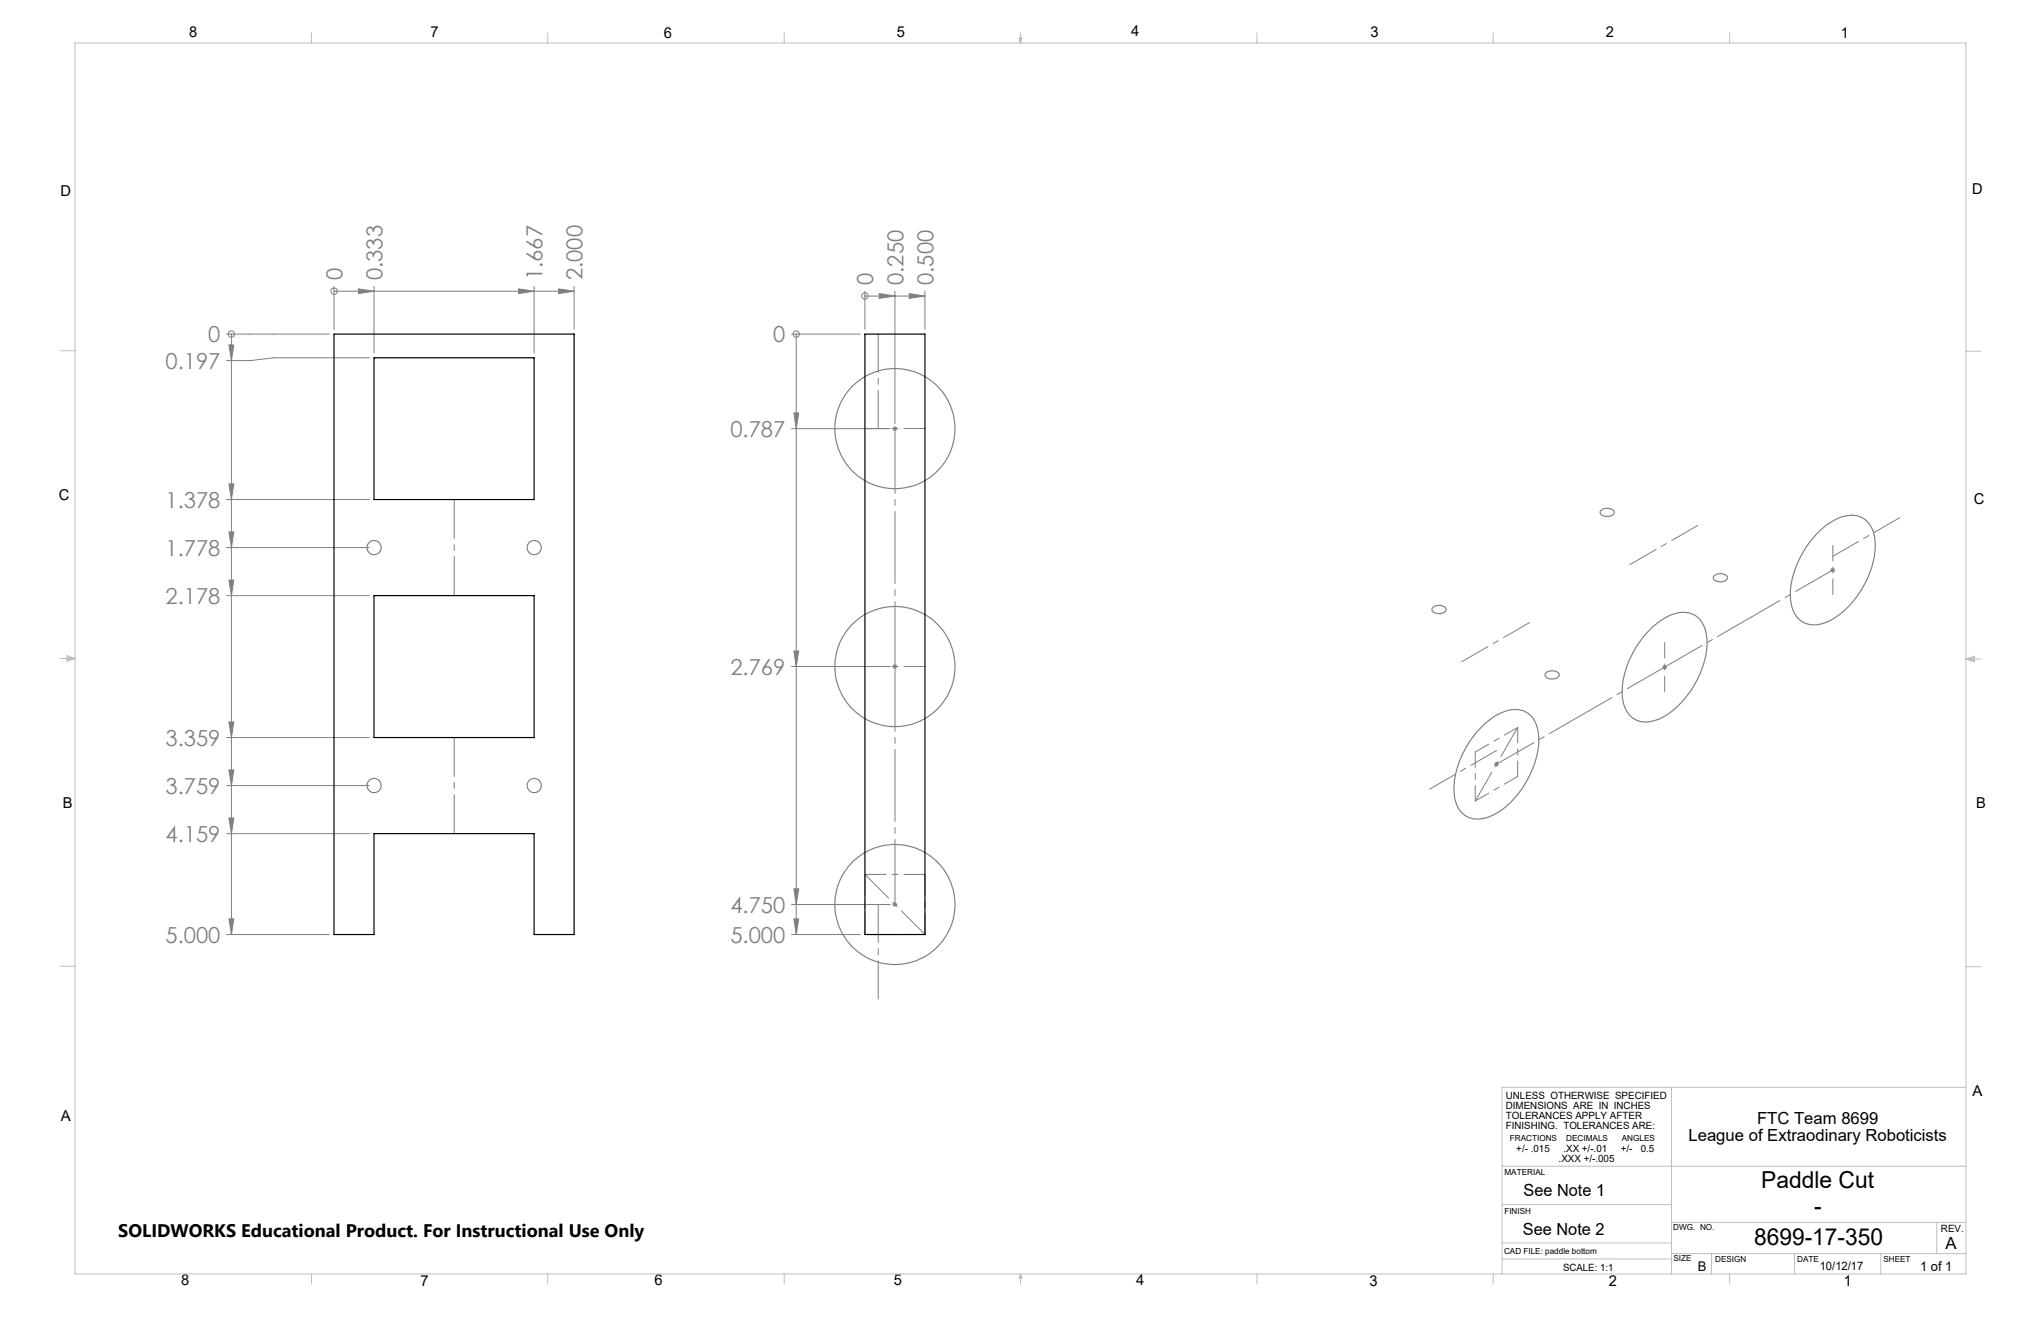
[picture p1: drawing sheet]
<svg xmlns="http://www.w3.org/2000/svg" width="432mm" height="279mm" viewBox="0 0 432 279" stroke-linecap="round" stroke-linejoin="round" font-family="sans-serif">
<g fill="none" stroke="#808080" stroke-width=".21">
<path d="M47.9 70.7h21.8M48.4 73h1.1l-.5 3.3zM49 70.7h.1M49 70.7v127M70.7 61.6h.1M70.7 60.6v9.1M70.7 61.6h50.8M75.8 61.1l3.3 .5-3.3 .5zM78.1 75.7h-20.2l-4.9 .6h-5.1M79.1 60.6v14M109.7 61.1l3.3 .5-3.3 .5zM113 60.6v14"/>
<path d="M118.2 61.1l3.3 .5-3.3 .5zM121.5 60.6v9.1M167.5 70.7h14.5M168.5 70.7h.1M168.5 70.7v127M183 62.6h.1M183 61.6v8.1M183 62.6h12.7M186 62.1l3.3 .5-3.3 .5zM189.3 61.6v28M192.4 62.1l3.3 .5-3.3 .5zM195.7 61.6v8.1"/>
<path d="M167.5 90.7h20.8M168 87.3h1l-.5 3.4zM188.8 90.7h1M189 90.3l.7 .7M189.3 90.2v1M189.7 90.3l-.7 .7M47.9 105.7h30.2M47.9 115.8h30.2M48.4 102.3h1.1l-.5 3.4zM48.4 112.5h1.1l-.5 3.3zM47.9 126h30.2M48.4 122.7h1.1l-.5 3.3z"/>
<path d="M168 137.7h1l-.5 3.3zM387.2 120.6h1.1M387.4 120.2l.7 .7M387.7 120.1v1M388.1 120.2l-.7 .7M47.9 156h30.2M48.4 152.7h1.1l-.5 3.3zM167.5 141h20.8M188.8 141h1M189 140.6l.7 .7M189.3 140.5v1M189.7 140.6l-.7 .7"/>
<path d="M351.6 141.1h1.1M351.8 140.8l.7 .7M352.2 140.6v1M352.5 140.8l-.7 .7M47.9 166.2h30.2M47.9 176.3h30.2M48.4 162.8h1.1l-.5 3.4zM48.4 173h1.1l-.5 3.3zM316.1 161.6h1M316.2 161.3l.7 .7M316.6 161.1v1M316.9 161.3l-.7 .7"/>
<path d="M47.9 197.7h21.8M48.4 194.3h1.1l-.5 3.4zM167.5 191.3h20.8M167.5 197.7h14.5M168 188h1l-.5 3.3zM168 194.3h1l-.5 3.4zM188.8 191.3h1M189 191l.7 .7M189.3 190.8v1M189.7 191l-.7 .7"/>
<circle cx="48.9" cy="70.7" r=".69"/>
<circle cx="70.7" cy="61.6" r=".69"/>
<circle cx="168.5" cy="70.7" r=".69"/>
<circle cx="183" cy="62.6" r=".68"/>
</g>
<g fill="none" stroke="#808080" stroke-width=".25">
<path d="M338.7 108a1.93 1.93 0 0 1 2.8 .3 1.64 1.64 0 0 1-2.5 .7l-.3-.2a.6 .6 0 0 1 0-.8zM384.6 112.6a10.9 10.9 0 0 1 7.3-3.6 5 5 0 0 1 4.7 5 18.5 18.5 0 0 1-4.7 13.4 12 12 0 0 1-8 4.8 4.8 4.8 0 0 1-4.9-4.3 17.2 17.2 0 0 1 3.4-12.6zM303.2 128.4a1.91 1.91 0 0 1 2.7 .4 1.41 1.41 0 0 1-1.9 1l-.6-.3a.62 .62 0 0 1-.5-.5 .62 .62 0 0 1 .3-.6zM349.4 132.9a10.2 10.2 0 0 1 7.2-3.4 4.9 4.9 0 0 1 4.4 4.7 17.8 17.8 0 0 1-3.8 12.6 13.4 13.4 0 0 1-8.2 5.8 4.9 4.9 0 0 1-5.7-4.5 18.4 18.4 0 0 1 4.8-13.8zM362.7 121.8a1.93 1.93 0 0 1 2.8 .3 1.53 1.53 0 0 1-2.1 .9l-.9-.5v-.4zM313.4 153.7a10.4 10.4 0 0 1 7.6-3.6 4.9 4.9 0 0 1 4.4 4.6 17.9 17.9 0 0 1-3.8 12.6 13.6 13.6 0 0 1-8.2 5.9 4.8 4.8 0 0 1-5.6-4.3 17.6 17.6 0 0 1 4.1-13.3zM327.1 142.3a1.89 1.89 0 0 1 2.8 .4 1.67 1.67 0 0 1-2.6 .7l-.2-.2a.53 .53 0 0 1 0-.9z"/>
<circle cx="189.3" cy="90.7" r="12.7"/>
<circle cx="79.1" cy="115.8" r="1.51"/>
<circle cx="113" cy="115.8" r="1.51"/>
<circle cx="189.3" cy="141" r="12.7"/>
<circle cx="79.1" cy="166.1" r="1.5"/>
<circle cx="113" cy="166.1" r="1.5"/>
<circle cx="189.3" cy="191.3" r="12.7"/>
</g>
<g fill="none" stroke="#c0c0c0" stroke-width=".21">
<path d="M15.9 9.1h400v260.4h-400zM65.9 6.9v2.2M115.9 6.9v2.2M165.9 6.9v2.2M215.6 8h.6l-.3 1.1zM215.7 8l.2 1.1M215.9 6.9v2.2M216 8l-.1 1.1M265.9 6.9v2.2M315.9 6.9v2.2M365.9 6.9v2.2M12.7 74.2h3.2"/>
<path d="M415.9 74.3h3.2M12.7 139.3h3.2M14.2 139.1l1.7 .2M14.2 138.7l1.7 .6-1.7 .5zM15.9 139.3l-1.7 .3M415.9 139.4h3.2M415.9 139.4l1.8-.6v1.2zM415.9 139.4l1.8 .3M417.7 139.2l-1.8 .2M12.7 204.4h3.2M415.9 204.5h3.2M353.6 230v39.5"/>
<path d="M415.9 230h-98.1v39.5M317.8 246.7h98.1M317.8 254.8h35.8M353.6 258.6h62.3M409.8 258.6v6.5M65.9 269.5v2.1M115.9 269.5v2.1M165.9 269.5v2.1M215.9 269.5v2.1M215.9 269.5l.3 .8h-.6zM265.9 269.5v2.1M315.9 269.5v2.1"/>
<path d="M317.8 266.3h35.8M317.8 262.9h35.8M353.6 265.1h62.3M362.1 265.1v4.4M365.9 269.5v2.1M379.7 265.1v4.4M397.9 265.1v4.4"/>
</g>
<path d="M96.1 105.6v20.4M96.1 156v20.3" fill="none" stroke="#808080" stroke-width=".21" stroke-dasharray="15.2 1.3 1.3 1.3" stroke-dashoffset="7"/>
<path d="M183 90.6h12.7M183 141h12.7M183 197.6v-12.7M195.7 197.6v-12.7M195.7 197.6h-12.7M195.7 184.9h-12.7" fill="none" stroke="#808080" stroke-width=".21" stroke-dasharray="15.2 1.3 1.3 1.3" stroke-dashoffset="10.8"/>
<path d="M312.1 169.4l9-15.5M195.7 197.6l-12.7-12.7" fill="none" stroke="#808080" stroke-width=".21" stroke-dasharray="15.2 1.3 1.3 1.3" stroke-dashoffset="8.2"/>
<path d="M185.8 90.6v-20M185.8 191.3v20" fill="none" stroke="#808080" stroke-width=".21" stroke-dasharray="15.2 1.3 1.3 1.3" stroke-dashoffset="7.1"/>
<path d="M189.3 141v-50.4M189.3 191.3v-50.3" fill="none" stroke="#808080" stroke-width=".21" stroke-dasharray="15.2 1.3 1.3 1.3" stroke-dashoffset="1.5"/>
<path d="M387.8 115.4v10.3M352.2 135.9v10.4M312.1 159l9-5.1M312.1 169.4l9-5.2M312.1 169.4v-10.4M321.1 164.2v-10.3" fill="none" stroke="#808080" stroke-width=".21" stroke-dasharray="15.2 1.3 1.3 1.3" stroke-dashoffset="12"/>
<path d="M387.8 117.7l14.1-8.2M316.6 158.7l-14.1 8.2" fill="none" stroke="#808080" stroke-width=".21" stroke-dasharray="15.2 1.3 1.3 1.3" stroke-dashoffset="9"/>
<path d="M352.2 141.1l35.6-20.5M316.6 161.6l35.6-20.5" fill="none" stroke="#808080" stroke-width=".21" stroke-dasharray="15.2 1.3 1.3 1.3" stroke-dashoffset="6.1"/>
<path d="M359.2 111.1l-14.4 8.3M323.6 131.7l-14.4 8.3" fill="none" stroke="#808080" stroke-width=".21" stroke-dasharray="15.2 1.3 1.3 1.3" stroke-dashoffset="8.8"/>
<g fill="#808080">
<path d="M168 87.3h1l-.5 3.4zM168 137.7h1l-.5 3.3zM168 188h1l-.5 3.3zM168 194.3h1l-.5 3.4z"/>
<path d="M48.4 73h1.1l-.5 3.3zM48.4 102.3h1.1l-.5 3.4zM48.4 112.5h1.1l-.5 3.3zM48.4 122.7h1.1l-.5 3.3zM48.4 152.7h1.1l-.5 3.3zM48.4 162.8h1.1l-.5 3.4zM48.4 173h1.1l-.5 3.3zM48.4 194.3h1.1l-.5 3.4z"/>
<path d="M75.8 61.1l3.3 .5-3.3 .5zM109.7 61.1l3.3 .5-3.3 .5zM118.2 61.1l3.3 .5-3.3 .5z"/>
<path d="M186 62.1l3.3 .5-3.3 .5zM192.4 62.1l3.3 .5-3.3 .5z"/>
</g>
<path d="M70.7 70.7h50.8v127h-8.5v-21.4h-33.9v21.4h-8.4zM79.1 75.7h33.9v30h-33.9zM183 70.7h12.7v127h-12.7zM79.1 126h33.9v30h-33.9z" fill="none" stroke="#000" stroke-width=".25"/>
<g font-size="4.9">
<text x="372.6" y="251.3">Paddle Cut</text>
<text x="383.8" y="256.8">-</text>
<text x="371.1" y="263.4">8699-17-350</text>
</g>
<g font-size="4.7" fill="#808080">
<text x="72.5" y="59.3" transform="rotate(-90 72.5 59.3)">0</text>
<text x="80.9" y="59.3" transform="rotate(-90 80.9 59.3)">0.333</text>
<text x="114.8" y="59.3" transform="rotate(-90 114.8 59.3)">1.667</text>
<text x="123.3" y="59.3" transform="rotate(-90 123.3 59.3)">2.000</text>
<text x="184.8" y="60.3" transform="rotate(-90 184.8 60.3)">0</text>
<text x="191.1" y="60.3" transform="rotate(-90 191.1 60.3)">0.250</text>
<text x="197.5" y="60.3" transform="rotate(-90 197.5 60.3)">0.500</text>
<text x="44.1" y="72.4">0</text>
<text x="163.6" y="72.4">0</text>
<text x="35" y="78">0.197</text>
<text x="154.5" y="92.4">0.787</text>
<text x="35" y="107.4">1.378</text>
<text x="35" y="117.6">1.778</text>
<text x="35" y="127.7">2.178</text>
<text x="154.5" y="142.7">2.769</text>
<text x="35" y="157.7">3.359</text>
<text x="35" y="167.9">3.759</text>
<text x="35" y="178.1">4.159</text>
<text x="154.5" y="193.1">4.750</text>
<text x="35" y="199.4">5.000</text>
<text x="154.5" y="199.4">5.000</text>
</g>
<text font-size="3.8" x="25" y="261.6">SOLIDWORKS Educational Product. For Instructional Use Only</text>
<g font-size="3.5">
<text x="371.7" y="237.8">FTC Team 8699</text>
<text x="357.2" y="241.3">League of Extraodinary Roboticists</text>
<text x="322.3" y="252.9">See Note 1</text>
<text x="322.2" y="261.2">See Note 2</text>
<text x="411.6" y="264.1">A</text>
</g>
<g font-size="3.2">
<text x="40" y="7.8">8</text>
<text x="91.1" y="7.9">7</text>
<text x="140.4" y="8.1">6</text>
<text x="189.8" y="7.8">5</text>
<text x="239.3" y="7.6">4</text>
<text x="289.9" y="7.8">3</text>
<text x="339.7" y="7.8">2</text>
<text x="389.5" y="8.1">1</text>
<text x="12.8" y="41.5">D</text>
<text x="417.3" y="41.1">D</text>
<text x="12.4" y="105.7">C</text>
<text x="417.6" y="106.5">C</text>
<text x="13.3" y="170.9">B</text>
<text x="418.1" y="170.8">B</text>
<text x="417.3" y="231.9">A</text>
<text x="12.9" y="237.2">A</text>
<text x="38.3" y="271.7">8</text>
<text x="88.9" y="272">7</text>
<text x="138.5" y="271.7">6</text>
<text x="189.1" y="271.7">5</text>
<text x="240.4" y="271.7">4</text>
<text x="289.7" y="272">3</text>
<text x="340.3" y="272">2</text>
<text x="390.1" y="272">1</text>
</g>
<g font-size="2.8">
<text x="359.2" y="268.8">B</text>
<text x="406.2" y="268.8">1 of 1</text>
</g>
<text font-size="2.5" x="385" y="268.6">10/12/17</text>
<g font-size="2.1">
<text x="318.6" y="232.4">UNLESS OTHERWISE SPECIFIED</text>
<text x="318.6" y="234.6">DIMENSIONS ARE IN INCHES</text>
<text x="318.6" y="236.7">TOLERANCES APPLY AFTER</text>
<text x="318.6" y="238.8">FINISHING. TOLERANCES ARE:</text>
<text x="320.8" y="243.6">+/- .015</text>
<text x="329.7" y="245.7">.XXX +/-.005</text>
<text x="330.8" y="243.6">.XX +/-.01</text>
<text x="342.9" y="243.6">+/-</text>
<text x="347.1" y="243.6">0.5</text>
<text x="410.6" y="260.6">REV.</text>
<text x="330.7" y="268.7">SCALE: 1:1</text>
</g>
<g font-size="1.8">
<text x="319.4" y="241.3">FRACTIONS</text>
<text x="331.4" y="241.3">DECIMALS</text>
<text x="343.1" y="241.3">ANGLES</text>
<text x="318.3" y="248.5">MATERIAL</text>
<text x="318.3" y="256.8">FINISH</text>
<text x="354" y="260.1">DWG. NO.</text>
<text x="318.2" y="265.2">CAD FILE: paddle bottom</text>
<text x="354" y="266.8">SIZE</text>
<text x="362.9" y="266.9">DESIGN</text>
<text x="380.2" y="266.8">DATE</text>
<text x="398.4" y="266.8">SHEET</text>
</g>
</svg>
